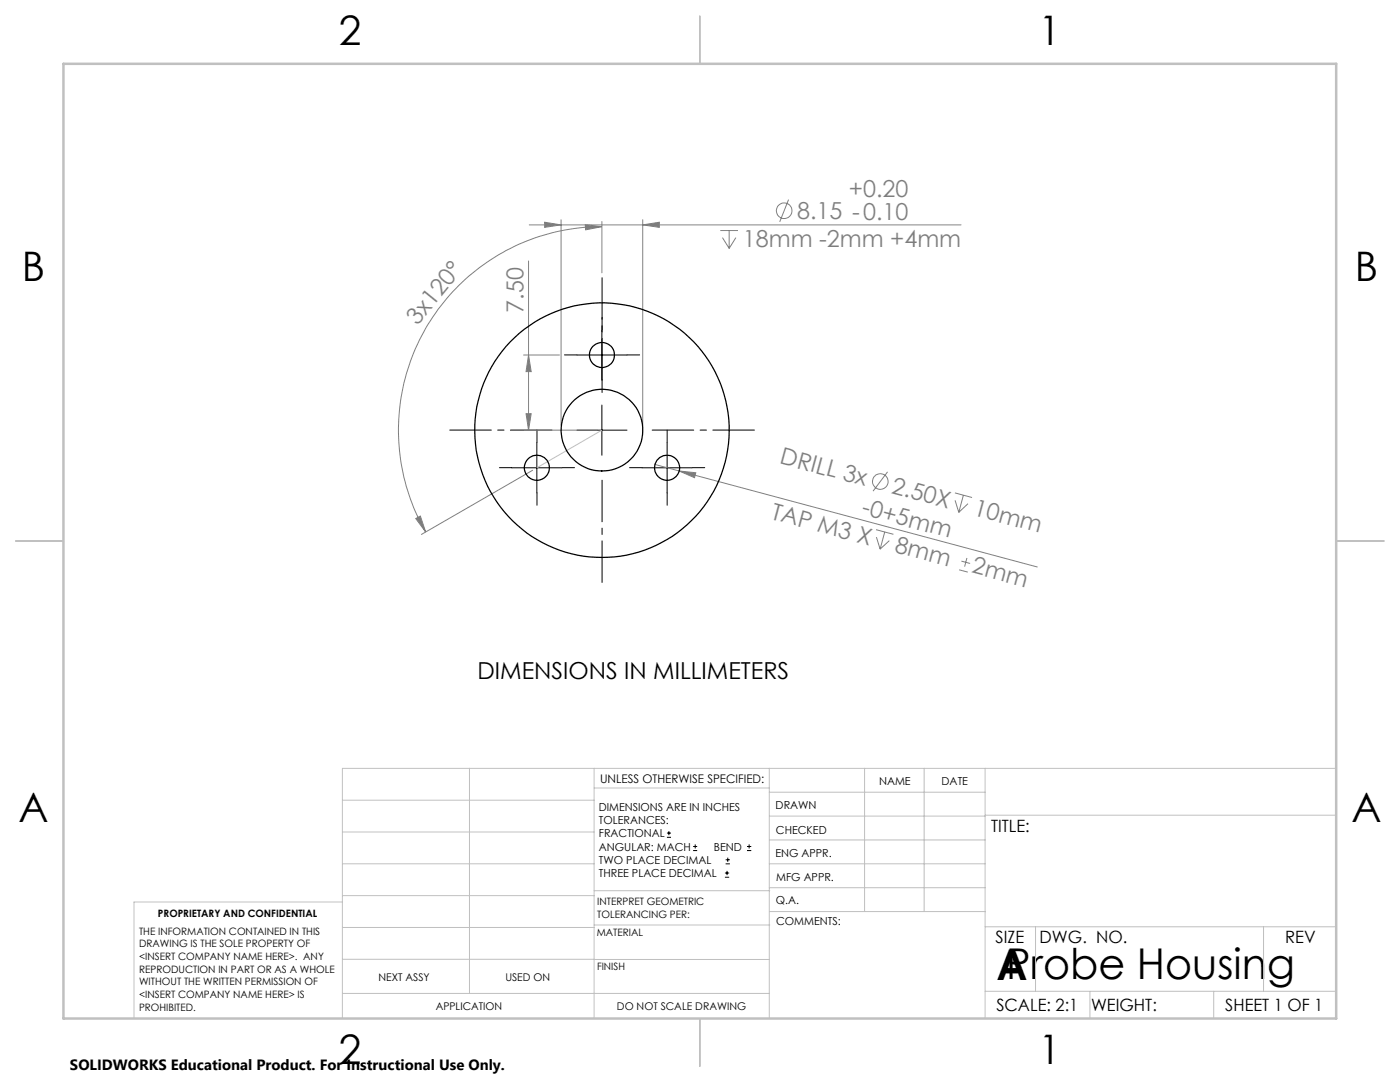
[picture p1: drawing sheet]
<svg xmlns="http://www.w3.org/2000/svg" width="279mm" height="216mm" viewBox="0 0 279 216" stroke-linecap="round" stroke-linejoin="round" font-family="sans-serif">
<g fill="none" stroke="#808080" stroke-width=".2">
<path d="M157.4 39.8l-1.8 4.5M105.5 52.1v33.7M105.6 44.9h86.2M108.7 44.3l3.3 .6-3.3 .5zM112 43.9v40.9M116.8 44.8l3.3 .4-3.2 .7zM120.1 45.2a40.6 40.6 0 0 0-35.2 61M120.1 44.2v10.2M128.3 44.9l3.3-.6v1.1zM128.3 43.9v40.9M143.8 46h3.5M144.2 47.4l1.3 2.2"/>
<path d="M145.5 46v3.6M146.9 47.4l-1.4 2.2M104.5 70.8h7.2M105.5 70.8l.5 3.4h-1zM104.5 85.8h14.6M105 82.5h1l-.5 3.3zM106.3 93.8l-22.2 12.8M130.7 92.7l4.8 1.3M135.5 94l3.4 .3-.3 1zM135.5 94l71.5 19.1M177.1 94.2l-2.9 3.8M190.6 98.4l3.4 .9"/>
<path d="M190.6 99.8l.7 2.4M192.3 98.8l-1 3.4M83 103.5l.9-.5 1 3.2zM174.8 105.7l3.5 .9M174.9 107.2l.7 2.4M176.6 106.2l-1 3.4M177.5 107.9l-1.9 1.7M191.4 113.7l1.7 .5M191.9 112l1.7 .4M193 111.3l-.5 1.8M193.2 100.5l-1.9 1.7"/>
<circle cx="156.5" cy="42.1" r="1.55"/>
<circle cx="175.7" cy="96.1" r="1.55"/>
</g>
<g fill="none" stroke="#000" stroke-width=".2">
<path d="M115.1 70.8h10M120.1 65.8v10M102.1 93.3h10M107.1 88.3v10.1M115.1 85.8h10M120.1 80.8v10M128.1 93.3h10M133.1 88.3v10.1M133.1 167.1h.8M133.1 166.2h.8M133.5 165.8v.9M138.3 169.7h.8"/>
<path d="M138.3 168.9h.8M138.7 168.5v.8M144.7 175h.8M144.7 174.2h.8M144.8 172.4h.9M144.8 171.6h.9M145.1 173.8v.8M145.2 171.1v.9M149.1 169.7h.8M149.1 168.9h.8M149.5 168.5v.8"/>
</g>
<path d="M120.2 75.8v-20.4M110.2 85.8h-20.4M120.2 95.8v20.4M130.2 85.8h20.4" fill="none" stroke="#000" stroke-width=".2" stroke-dasharray="15.2 1.3 1.3 1.3" stroke-dashoffset="6.9"/>
<path d="M115.2 70.8h-2.5M120.2 65.8v-2.5M120.2 75.8v2.5M125.2 70.8h2.5M102.2 93.3h-2.5M107.2 88.3v-2.5M107.2 98.3v2.5M112.2 93.3h2.5M128.1 93.3h-2.5M133.1 88.3v-2.5M133.1 98.3v2.5M138.1 93.3h2.5" fill="none" stroke="#000" stroke-width=".2" stroke-dasharray="15.2 1.3 1.3 1.3"/>
<g fill="none" stroke="#c0c0c0" stroke-width=".2">
<path d="M120.1 85.8l-13 7.5M68.3 159.7h50.3M93.7 153.3v44.9M118.6 153.3v49.9M118.6 157.2h34.9M153.5 153.3v49.9M153.5 158.1h43.1M172.5 153.3v28.6M184.4 153.3v28.6M196.6 153.3v49.9M266.7 153.3h-198.4v49.9M68.3 178.7h50.3"/>
<path d="M68.3 172.4h50.3M68.3 166h50.3M68.3 180h-41.6v23.2M118.6 177.7h35M153.5 167.6h43.1M153.5 162.8h43.1M153.5 172.4h43.1M153.5 177.1h43.1M196.6 162.7h70.1M68.3 198.2h85.2M68.3 191.4l85.2 .1M68.3 185.1h50.3"/>
<path d="M118.6 184.6h35M153.6 181.9h43M196.6 197.8h70.1M196.6 184.9h70.1M206.7 184.9v12.9M217.5 197.8v5.4M242.2 197.8v5.4M252.2 184.9v12.9"/>
</g>
<path d="M139.7 3.2v9.5M3.1 107.9h9.6M266.7 107.9h9.5M139.7 203.2v9.6" fill="none" stroke="#c0c0c0" stroke-width=".25"/>
<path d="M12.7 12.7h254v190.5h-254z" fill="none" stroke="#c0c0c0" stroke-width=".5"/>
<g fill="#808080">
<path d="M135.5 94l3.4 .3-.3 1z"/>
<path d="M116.8 44.8l3.3 .4-3.2 .7zM83 103.5l.9-.5 1 3.2z"/>
<path d="M108.7 44.3l3.3 .6-3.3 .5zM128.3 44.9l3.3-.6v1.1z"/>
<path d="M105.5 70.8l.5 3.4h-1zM105 82.5h1l-.5 3.3z"/>
</g>
<g fill="none" stroke="#000" stroke-width=".25">
<circle cx="120.1" cy="70.8" r="2.51"/>
<circle cx="107.1" cy="93.4" r="2.5"/>
<circle cx="120.1" cy="85.8" r="8.2"/>
<circle cx="120.1" cy="85.8" r="25.4"/>
<circle cx="133.1" cy="93.3" r="2.51"/>
</g>
<g font-size="8.5">
<text x="198.9" y="195.5">A</text>
<text x="200.8" y="195.4">Probe Housing</text>
</g>
<g font-size="8.1">
<text x="67.6" y="8.9">2</text>
<text x="207.3" y="8.9">1</text>
<text x="4.4" y="56.2">B</text>
<text x="270.4" y="56.2">B</text>
<text x="3.7" y="164.1">A</text>
<text x="269.7" y="164.1">A</text>
<text x="67.6" y="212.4">2</text>
<text x="207.3" y="212.4">1</text>
</g>
<g font-size="4.7" fill="#808080">
<text x="169.4" y="39.3">+0.20</text>
<text x="159.1" y="43.7">8.15 -0.10</text>
<text x="148.3" y="49.4">18mm -2mm +4mm</text>
<text x="83.3" y="65.1" transform="rotate(-51 83.3 65.1)">3x120°</text>
<text x="104.5" y="62.4" transform="rotate(-90 104.5 62.4)">7.50</text>
<text x="155.5" y="92.4" transform="rotate(15 155.5 92.4)">DRILL 3x</text>
<text x="177.7" y="98.4" transform="rotate(15 177.7 98.4)">2.50X</text>
<text x="153.7" y="103.5" transform="rotate(15 153.7 103.5)">TAP M3 X</text>
<text x="171.8" y="102.6" transform="rotate(15 171.8 102.6)">-0+5mm</text>
<text x="194.1" y="102.8" transform="rotate(15 194.1 102.8)">10mm</text>
<text x="178.4" y="110.1" transform="rotate(15 178.4 110.1)">8mm</text>
<text x="193.8" y="114.2" transform="rotate(15 193.8 114.2)">2mm</text>
</g>
<text font-size="4.7" x="95.3" y="135.4">DIMENSIONS IN MILLIMETERS</text>
<g font-size="3.4">
<text x="197.8" y="166">TITLE:</text>
<text x="198.7" y="188.1">SIZE</text>
<text x="207.5" y="188.1">DWG. NO.</text>
<text x="256.5" y="188.2">REV</text>
<text x="198.8" y="201.7">SCALE: 2:1</text>
<text x="217.7" y="201.8">WEIGHT:</text>
<text x="244.5" y="201.7">SHEET 1 OF 1</text>
</g>
<text font-size="3" x="14" y="213.5">SOLIDWORKS Educational Product. For Instructional Use Only.</text>
<text font-size="2.4" x="119.8" y="156.2">UNLESS OTHERWISE SPECIFIED:</text>
<g font-size="2.2">
<text x="119.5" y="161.8">DIMENSIONS ARE IN INCHES</text>
<text x="154.8" y="161.4">DRAWN</text>
<text x="175.4" y="156.6">NAME</text>
<text x="187.9" y="156.7">DATE</text>
<text x="119.5" y="164.4">TOLERANCES:</text>
<text x="119.5" y="167.1">FRACTIONAL</text>
<text x="154.9" y="166.3">CHECKED</text>
<text x="119.5" y="169.7">ANGULAR: MACH</text>
<text x="119.5" y="172.4">TWO PLACE DECIMAL</text>
<text x="142.5" y="169.7">BEND</text>
<text x="154.8" y="171">ENG APPR.</text>
<text x="119.5" y="175">THREE PLACE DECIMAL</text>
<text x="154.9" y="175.7">MFG APPR.</text>
<text x="154.9" y="180.4">Q.A.</text>
<text x="154.9" y="184.6">COMMENTS:</text>
</g>
<g font-size="2.1">
<text x="75.5" y="195.7">NEXT ASSY</text>
<text x="100.9" y="195.7">USED ON</text>
<text x="86.9" y="201.5">APPLICATION</text>
<text x="123.1" y="201.6">DO NOT SCALE DRAWING</text>
</g>
<g font-size="2">
<text x="31.5" y="182.9">PROPRIETARY AND CONFIDENTIAL</text>
<text x="119.2" y="180.6">INTERPRET GEOMETRIC</text>
<text x="119.2" y="183.1">TOLERANCING PER:</text>
<text x="27.8" y="186.5">THE INFORMATION CONTAINED IN THIS</text>
<text x="27.8" y="189">DRAWING IS THE SOLE PROPERTY OF</text>
<text x="27.8" y="191.6">&lt;INSERT COMPANY NAME HERE&gt;. ANY</text>
<text x="119.1" y="186.7">MATERIAL</text>
<text x="27.8" y="194.1">REPRODUCTION IN PART OR AS A WHOLE</text>
<text x="27.8" y="196.6">WITHOUT THE WRITTEN PERMISSION OF</text>
<text x="119.1" y="193.5">FINISH</text>
<text x="27.8" y="199.1">&lt;INSERT COMPANY NAME HERE&gt; IS</text>
<text x="27.8" y="201.7">PROHIBITED.</text>
</g>
</svg>
